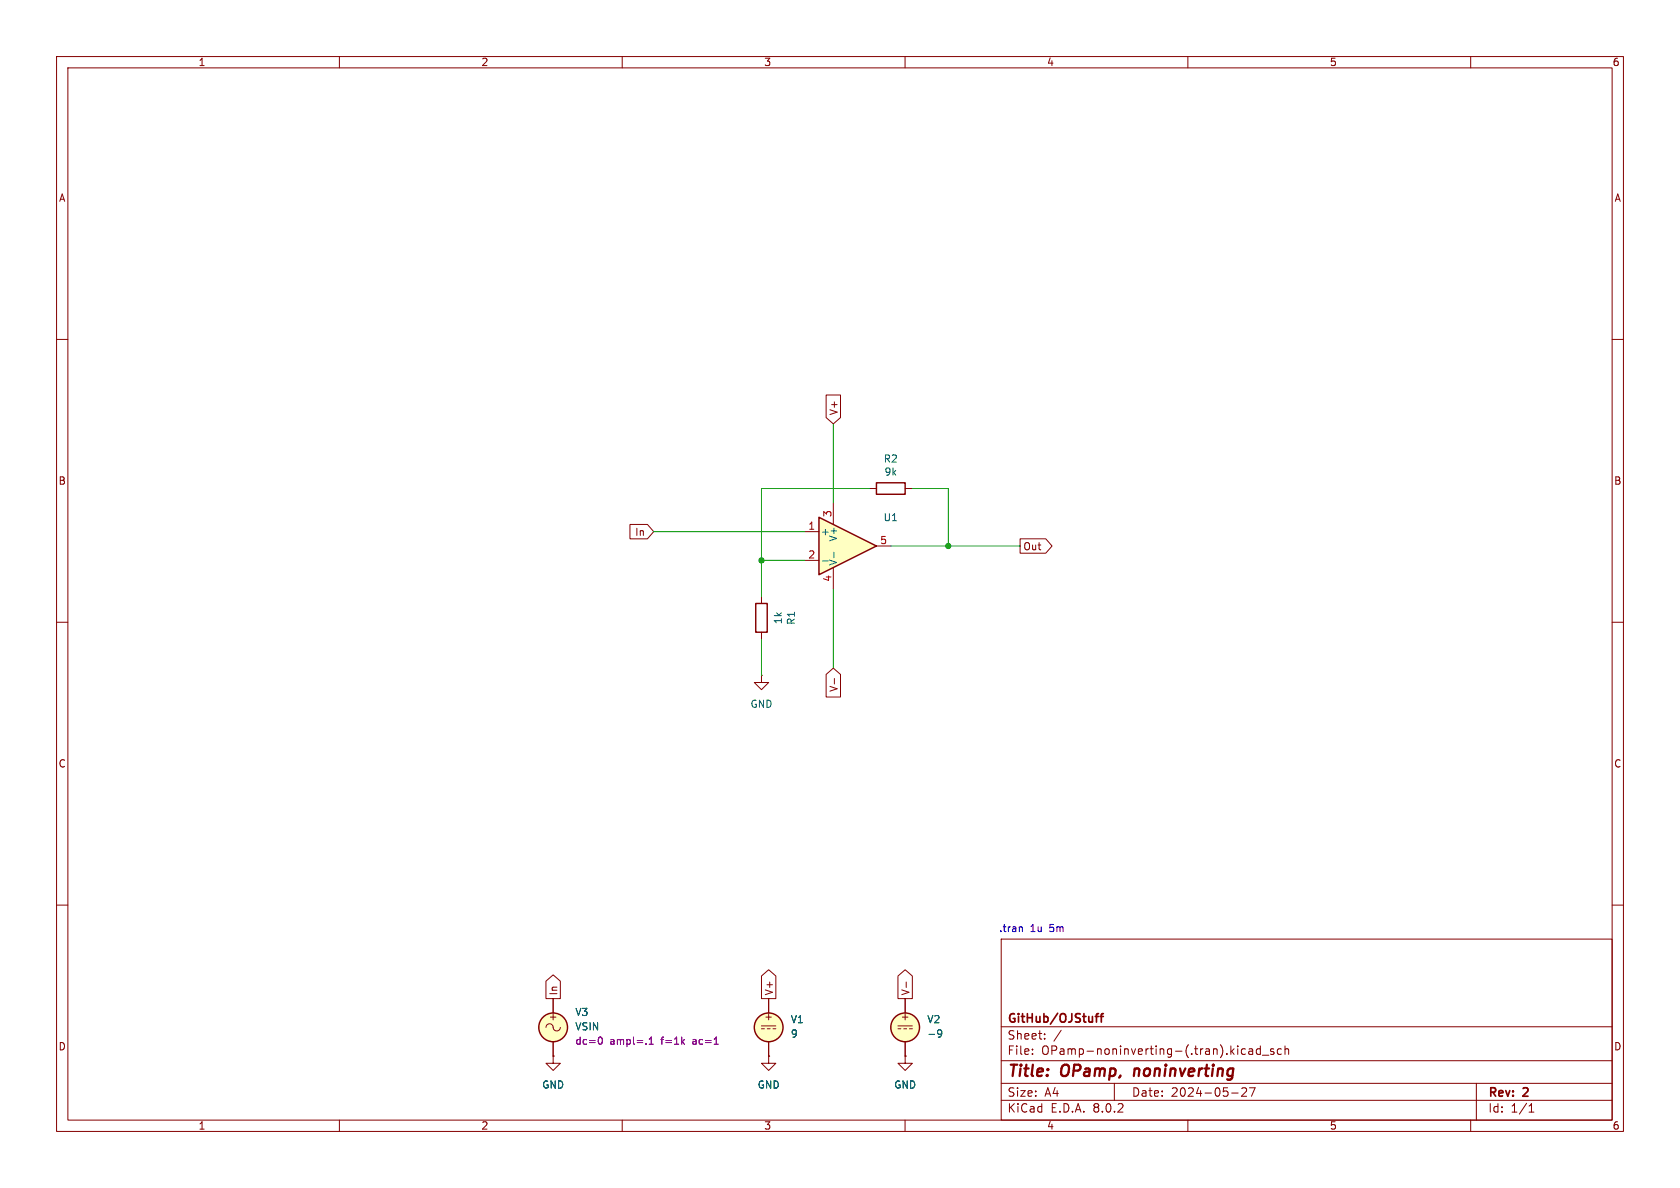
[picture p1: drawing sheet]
<svg xmlns="http://www.w3.org/2000/svg" width="297mm" height="210mm" viewBox="0 0 297 210" stroke-linecap="round" stroke-linejoin="round" font-family="sans-serif">
<g fill="none" stroke="#840000" stroke-width=".18">
<path d="M10 10h277v190h-277zM12 12h273v186h-273zM60 10v2M110 10v2M160 10v2M210 10v2M260 10v2M10 60h2M285 60h2M10 110h2M134.6 119.4v1.3h1.3l-1.3 1.2-1.3-1.2h1.3M134.6 119.4h.1"/>
<path d="M134.6 105.4v1.3M134.6 111.8v1.2M285 110h2M10 160h2M285 160h2M135.9 176.5v2.6M160 176.5v2.6M177 166h108v32h-108zM60 198v2M110 198v2M134.6 181.4h2.6M134.6 181.9h.5"/>
<path d="M135.6 181.9h.5M135.9 186.7v1.3h1.3l-1.3 1.2-1.3-1.2h1.3M135.9 186.7h.1M135.9 184.2v2.5M136.7 181.9h.5M158.7 181.4h2.6M158.7 181.9h.6M159.8 181.9h.5M160 198v2M160 186.7v1.3h1.3l-1.3 1.2-1.3-1.2h1.3M160 186.7h.1M160 184.2v2.5"/>
<path d="M160.8 181.9h.5M177 194.5h108M177 191.5h108M177 187.5h108M177 181.5h108M182.5 186.3v.1M182.5 185.5v.1M184.7 183.6v.1M184.7 182.8v.1M187.6 182.1l-1.3 2M197 191.5v3M210 198v2"/>
<path d="M217.7 193.2h1.2M219.5 192.4l.6-.1 .2 .1 .1 .3-.9 1.1h.9M219.7 185.4l.5 .1M220.2 186.3l-.5 .1M220.8 185.5h.6l.1 .9M220.9 192.3h1l-.7 1.5M221.5 185.8h-.5a.29 .29 0 0 0-.3 .3 .29 .29 0 0 0 .3 .3l.5-.1M222.8 185.5l-.4-.1-.3 .3v.4l.1 .2h.6M222.8 184.9v1.5M223.2 186.5h1.1M225.2 185.5l-.4-.1-.2 .2 .1 .2 .5 .2v.3h-.6M226.5 185.5l-.4-.1-.3 .3v.4l.2 .2h.5"/>
<path d="M227.2 185.5l.2-.1 .3 .1 .1 .9M227.2 184.9v1.5M260 198v2M261 191.5v6.5M270.3 196.6h.9M270.3 195.5l.4-.4v1.5"/>
</g>
<path d="M200.6 188.9l-.2 1.3" fill="none" stroke="#840000" stroke-width=".4"/>
<path d="M193.6 179.7h.6M194.2 179.2l-.4 .2v1.3M194.5 179.7h.6M195.1 179.2l-.4 .2v1.3" fill="none" stroke="#840000" stroke-width=".3"/>
<g fill="#ffffc2" stroke="#ffffc2" stroke-width=".18">
<circle cx="160" cy="181.6" r="2.54"/>
<circle cx="135.9" cy="181.6" r="2.54"/>
</g>
<g fill="none" stroke="#840000" stroke-width=".25">
<path d="M133.6 106.7h2v5.1h-2z"/>
<circle cx="135.9" cy="181.6" r="2.54"/>
<circle cx="160" cy="181.6" r="2.54"/>
</g>
<path d="M165.9 182.1h.3l.2 .1a.84 .84 0 0 1-.3 1.1h-.2M166.5 182.6l-.3 .2h-.3" fill="none" stroke="#006464" stroke-width=".18"/>
<path d="M144.8 91.4l10.1 5.1-10.1 5.1z" fill="#ffffc2"/>
<g fill="none" stroke="#840000" stroke-width=".25">
<path d="M144.8 91.4l10.1 5.1-10.1 5.1zM154.9 85.3h5.1v2.1h-5.1z"/>
<circle cx="97.8" cy="181.6" r="2.54"/>
</g>
<g fill="none" stroke="#840000" stroke-width=".18">
<path d="M146 69.8h2.6v4l-1.3 1.1-1.3-1.1zM111.4 92.7h3.1l1.1 1.3-1.1 1.3h-3.1zM142.2 94h2.6M142.2 99.1h2.6M147.3 88.9v3.8M153.7 86.4h1.2M154.9 96.5h2.6M160 86.4h1.3M180.3 95.2h4.6l1.1 1.3-1.1 1.3h-4.6zM146 119.2l1.3-1.1 1.3 1.1v4h-2.6zM147.3 100.3v3.8M147.5 119.9v1"/>
<path d="M96.5 173.4l1.3-1.1 1.3 1.1v3.1h-2.6zM97.8 176.5v2.6M134.6 172.5l1.3-1.1 1.3 1.1v4h-2.6zM135.9 176.5v2.6M158.7 172.5l1.3-1.1 1.3 1.1v4h-2.6zM160 176.5v2.6M160.2 173.6v1M96.5 181.6a.67 .67 0 0 1 .8-.6 .67 .67 0 0 1 .5 .8 .64 .64 0 0 0 .7 .4 .64 .64 0 0 0 .6-.6M97.8 186.7v1.3h1.3l-1.3 1.2-1.3-1.2h1.3M97.8 186.7h.1M97.8 184.2v2.5M135.9 186.7h.1"/>
<path d="M135.9 184.2v2.5M160 186.7h.1M160 184.2v2.5"/>
</g>
<path d="M145.4 99.2h1M147.4 97.6v1M165.9 182.1h.3l.2 .1a.84 .84 0 0 1-.3 1.1h-.2M166.5 182.6l-.3 .2h-.3" fill="none" stroke="#006464" stroke-width=".18"/>
<circle cx="97.8" cy="181.6" r="2.54" fill="#ffffc2" stroke="#ffffc2" stroke-width=".18"/>
<path d="M105.9 183.4l.2-.1a.68 .68 0 0 1 .4 .7 .68 .68 0 0 1-.4 .6l-.2-.1M114.8 184.6h.7M114.8 183.7l.3-.4v1.3M126.3 184.6h.7" fill="none" stroke="#840084" stroke-width=".18"/>
<path d="M180.6 163.8l.1 .2v.7" fill="none" stroke="#0000c2" stroke-width=".18"/>
<path d="M147.3 74.9v14M115.6 94h26.6M134.6 99.1h7.6M153.7 86.4h-19.1v19M157.5 96.5h22.8M161.3 86.4h6.3v10.1M134.6 113v6.4M147.3 104.1v14" fill="none" stroke="#009600" stroke-width=".18"/>
<g fill="#009600" stroke="#009600" stroke-width=".18">
<circle cx="134.6" cy="99.1" r=".46"/>
<circle cx="167.6" cy="96.5" r=".46"/>
</g>
<g font-size="2.8" fill="#840000">
<text x="178" y="190.9">Title:</text>
<text x="187.7" y="190.9">OPamp,</text>
<text x="201.3" y="190.9">noninverting</text>
</g>
<g font-size="2.1" fill="#840000">
<text x="178" y="184">Sheet:</text>
<text x="178" y="181.2">GitHub/OJStuff</text>
<text x="178" y="186.7">File:</text>
<text x="184.1" y="186.7">OPamp-noninverting-(.tran).kicad_sch</text>
<text x="178" y="196.9">KiCad</text>
<text x="178" y="194.1">Size:</text>
<text x="184.7" y="194.1">A4</text>
<text x="185.7" y="196.9">E.D.A.</text>
<text x="193.3" y="196.9">8.0.2</text>
<text x="200" y="194.1">Date:</text>
<text x="207" y="194.1">2024-05-27</text>
<text x="263" y="194.3">Rev:</text>
<text x="263" y="196.9">Id:</text>
<text x="267.1" y="196.9">1/1</text>
<text x="269.4" y="194.3">2</text>
</g>
<g font-size="1.8" fill="#840000">
<text x="35" y="11.9">1</text>
<text x="85" y="11.9">2</text>
<text x="135" y="11.9">3</text>
<text x="185" y="11.9">4</text>
<text x="235" y="11.9">5</text>
<text x="285" y="11.9">6</text>
<text x="10.3" y="35.9">A</text>
<text x="285.3" y="35.9">A</text>
<text x="148.3" y="73.5" transform="rotate(-90 148.3 73.5)">V+</text>
<text x="10.3" y="85.9">B</text>
<text x="285.3" y="85.9">B</text>
<text x="112.2" y="94.9">In</text>
<text x="180.8" y="97.5">Out</text>
<text x="148.3" y="122.4" transform="rotate(-90 148.3 122.4)">V-</text>
<text x="10.3" y="135.9">C</text>
<text x="285.3" y="135.9">C</text>
<text x="98.7" y="176.1" transform="rotate(-90 98.7 176.1)">In</text>
<text x="136.8" y="176.1" transform="rotate(-90 136.8 176.1)">V+</text>
<text x="161" y="176.1" transform="rotate(-90 161 176.1)">V-</text>
<text x="10.3" y="185.9">D</text>
<text x="96.9" y="180.6">+</text>
<text x="135" y="180.6">+</text>
<text x="159.1" y="180.6">+</text>
<text x="285.3" y="185.9">D</text>
<text x="35" y="199.9">1</text>
<text x="85" y="199.9">2</text>
<text x="135" y="199.9">3</text>
<text x="185" y="199.9">4</text>
<text x="235" y="199.9">5</text>
<text x="285" y="199.9">6</text>
</g>
<g font-size="1.8" fill="#006464">
<text x="156.1" y="82">R2</text>
<text x="156.3" y="84.3">9k</text>
<text x="145" y="94.8">+</text>
<text x="148.2" y="95.8" transform="rotate(-90 148.2 95.8)">V+</text>
<text x="156.1" y="92.3">U1</text>
<text x="148.2" y="100.1" transform="rotate(-90 148.2 100.1)">V-</text>
<text x="138.4" y="110.4" transform="rotate(-90 138.4 110.4)">1k</text>
<text x="140.7" y="110.6" transform="rotate(-90 140.7 110.6)">R1</text>
<text x="132.6" y="125.3">GND</text>
<text x="101.6" y="179.8">V3</text>
<text x="101.6" y="182.3">VSIN</text>
<text x="139.7" y="181.1">V1</text>
<text x="139.7" y="183.6">9</text>
<text x="163.8" y="181.1">V2</text>
<text x="163.8" y="183.6">-9</text>
<text x="95.8" y="192.6">GND</text>
<text x="133.9" y="192.6">GND</text>
<text x="158" y="192.6">GND</text>
</g>
<g font-size="1.8" fill="#a90000">
<text x="142.8" y="93.7">1</text>
<text x="147.1" y="91.5" transform="rotate(-90 147.1 91.5)">3</text>
<text x="142.8" y="98.8">2</text>
<text x="155.5" y="96.3">5</text>
<text x="147.1" y="102.9" transform="rotate(-90 147.1 102.9)">4</text>
</g>
<g font-size="1.8" fill="#0000c2">
<text x="176.5" y="164.9">.tran</text>
<text x="182.1" y="164.9">1u</text>
<text x="185.6" y="164.9">5m</text>
</g>
<g font-size="1.8" fill="#840084">
<text x="101.6" y="184.9">dc=0</text>
<text x="107.8" y="184.9">ampl=.1</text>
<text x="117" y="184.9">f=1k</text>
<text x="122.7" y="184.9">ac=1</text>
</g>
</svg>
